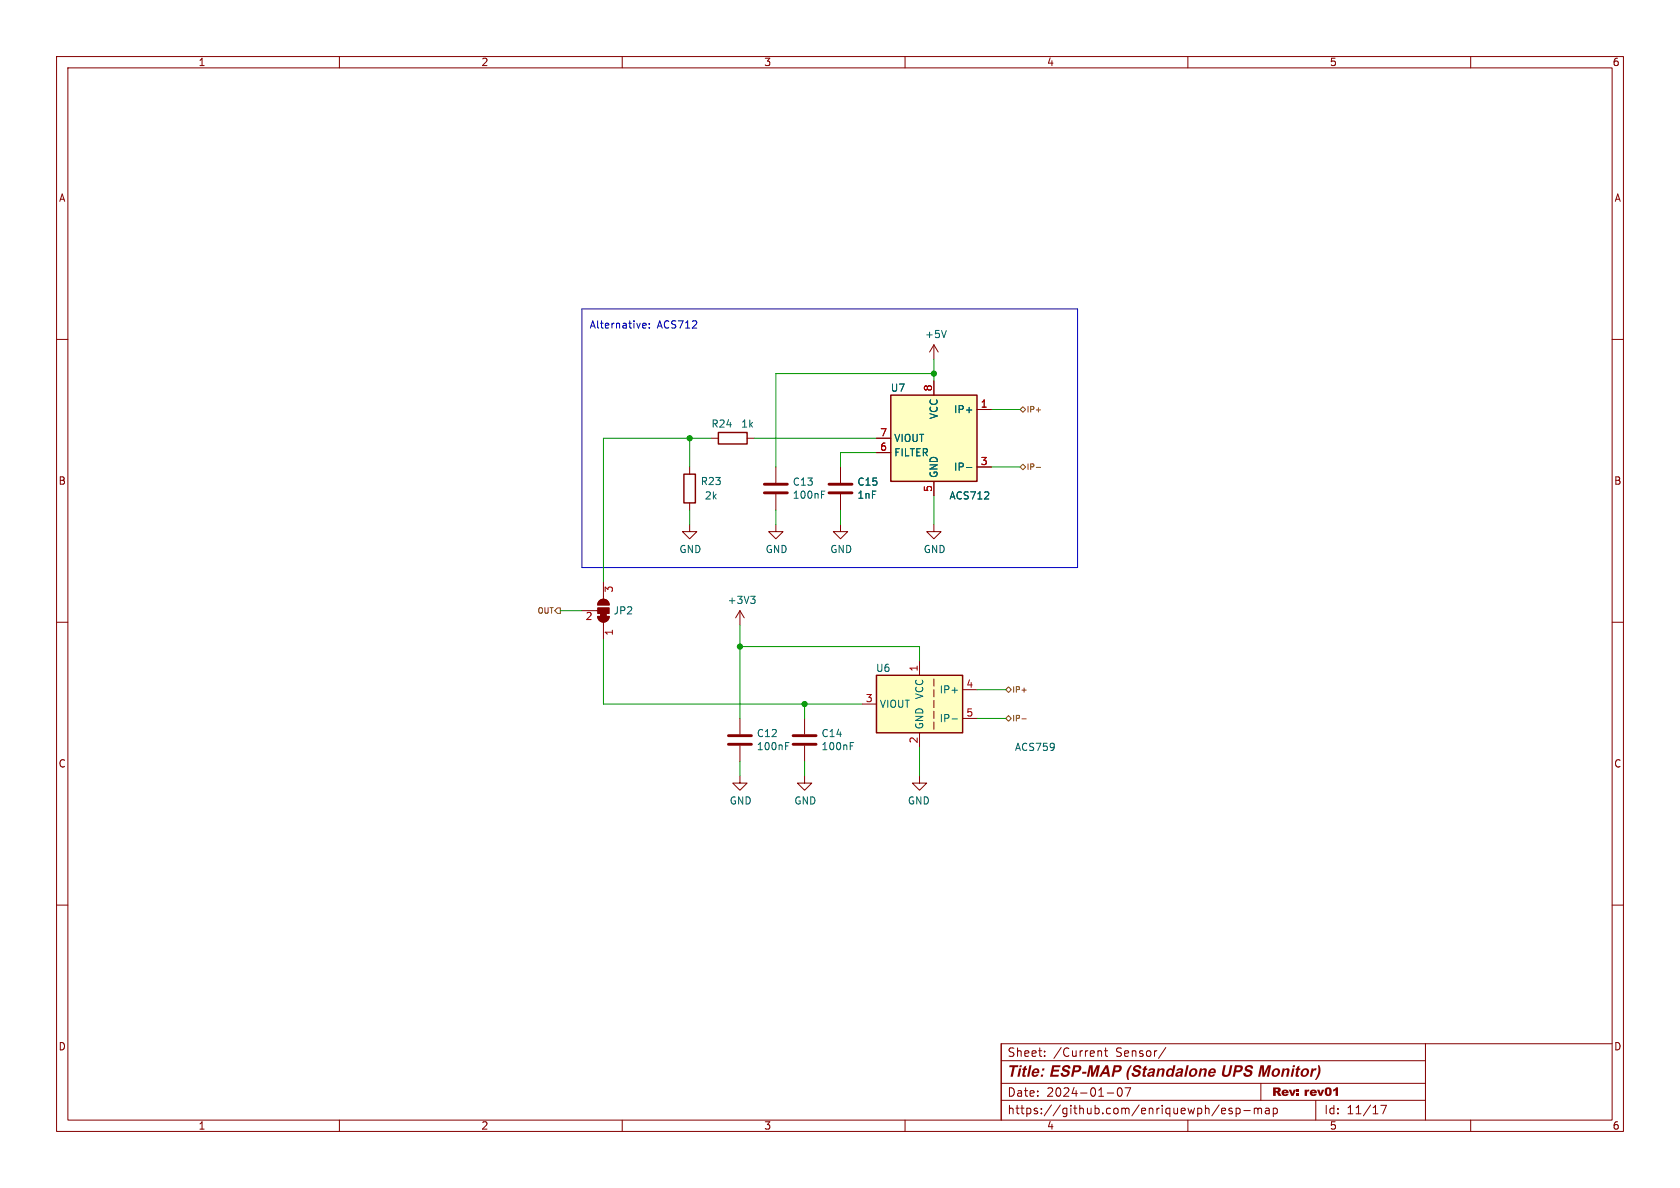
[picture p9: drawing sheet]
<svg xmlns="http://www.w3.org/2000/svg" width="297mm" height="210mm" viewBox="0 0 297 210" stroke-linecap="round" stroke-linejoin="round" font-family="sans-serif">
<g fill="none" stroke="#840000" stroke-width=".18">
<path d="M10 10h277v190h-277zM12 12h273v186h-273zM60 10v2M110 10v2M160 10v2M210 10v2M260 10v2M10 60h2M285 60h2M10 110h2M285 110h2M10 160h2"/>
<path d="M285 160h2M60 198v2M110 198v2M160 198v2M177 194.5h75M177 191.5h75M210 198v2M260 198v2"/>
</g>
<g fill="#840000">
<path d="M225.1 192.2l1.2 .1 .1 .5-.3 .3 .4 .6h-.5l-.4-.6-.1 .6h-.4v-1.2h.4v.3h.4l.1-.1-.2-.2h-.7z"/>
<path d="M234.4 192.4l.5-.2 .4 .2 .1 .8-.2 .5h-.5l-.4-.2-.1-.5h.4l.2 .5 .1-.1 .1-.3v-.4l-.2-.2-.1 .1-.1 .4h-.4z"/>
<path d="M235.7 192.6l.5-.4h.3v1.5h-.4v-1l-.4 .3z"/>
</g>
<g fill="none" stroke="#840000" stroke-width=".18">
<path d="M125.7 77.5h1.3M132.1 77.5h1.2M154.9 77.5h2.6M165.1 61v2.5M165.1 67.3v2.6M165.1 61l-.8 1.2M165.1 61l.8 1.2M172.7 72.4h2.6M121.9 92.7v1.3h1.3l-1.3 1.3-1.3-1.3h1.3M121.9 82.6v1.2M121.9 88.9v1.3M137.2 92.7v1.3h1.2l-1.2 1.3-1.3-1.3h1.3"/>
<path d="M137.2 82.6v2.7M137.2 87.4v2.8M148.6 92.7v1.3h1.3l-1.3 1.3-1.3-1.3h1.3M148.6 82.6v2.7M148.6 87.4v2.8M154.9 80h2.6M165.1 92.7v1.3h1.3l-1.3 1.3-1.3-1.3h1.3M165.1 85.1v2.5M172.7 82.6h2.6M102.9 108h2.8M105.7 109h2a1.02 1.02 0 0 1-1 1 1.02 1.02 0 0 1-1-1zM106 106.2a1.02 1.02 0 0 1 1.1-.2 1.02 1.02 0 0 1 .6 .9h-2z"/>
<path d="M106.7 102.9v3M106.7 110v3M130.8 108l-.8 1.2M130.8 108v2.5M130.8 108l.8 1.2M162.6 116.8v2.6M130.8 137.2v1.2h1.3l-1.3 1.3-1.3-1.3h1.3M130.8 127v2.8M130.8 131.8v2.8M142.2 137.2v1.2h1.3l-1.3 1.3-1.2-1.3h1.2M142.2 127v2.8M142.2 131.8v2.8"/>
<path d="M152.4 124.5h2.5M162.6 137.2v1.2h-1.3l1.3 1.3 1.2-1.3h-1.2M162.6 129.5v2.6M165.1 120v1.3M165.1 121.9v1.3M165.1 123.8v1.3M165.1 125.7v1.3M165.1 127.6v1.3M170.2 121.9h2.5M170.2 127h2.5M177 187.5h75M184.7 186.6v.1"/>
<path d="M184.7 185.8v.2M194.3 185.7h.2l.2 .3v.7M195.2 185.7h.6M195.5 185.2v1.3l.3 .2M195.7 193.2h1.2M197.6 192.6l-.1 .6 .2 .5 .2 .1 .3-.1 .1-.2v-.9M199.9 192.3l-.7 1.5M206.1 185.2l-1.3 1.9M215.5 195.3l-1.3 2M216 196.4l.7-.1-.1-.3-.4-.1-.2 .2v.7h.6M217.8 196l-.3-.1-.3 .2 .1 .2 .5 .2v.3h-.6M218.5 196l.5-.1 .2 .3v.4l-.1 .2h-.6"/>
<path d="M218.5 195.9v1.5M219.9 196.3h1.1M221.7 196l.5-.1 .2 .2M221.7 195.9v1M222.4 196.1l.2-.2 .4 .1v.9M222.4 196.1v.8M222.9 191.5v3M223.7 196h.6l.1 .9M224.4 196.3h-.5a.29 .29 0 0 0-.2 .3 .29 .29 0 0 0 .2 .3l.5-.1M225.1 196l.4-.1 .3 .3v.4l-.1 .2h-.6M225.1 195.9v1.5M232.6 194.5v3.5"/>
<path d="M244.1 195.4h1l-.6 1.5M252 184.5v13.5M285 184.5h-108v13.5"/>
</g>
<path d="M127 76.5h5.1v2h-5.1zM157.5 69.9h15.2v15.2h-15.2zM120.9 83.8h2v5.1h-2zM154.9 119.4h15.3v10.1h-15.3z" fill="none" stroke="#840000" stroke-width=".25"/>
<path d="M135.1 87.1h4.1M135.1 85.6h4.1M146.6 87.1h4M146.6 85.6h4M128.8 131.6h4M128.8 130h4M140.2 131.6h4.1M140.2 130h4.1" fill="none" stroke="#840000" stroke-width=".51"/>
<path d="M167.3 58.4l-.4 1.3M145.2 86.8h.6M170.8 82.6h1M132.7 105.4h.8l-.4 .5M133.2 105.9l.3 .2v.3l-.3 .3M138.9 131.3h.6M150.3 131.3h.6M168.3 127.1h1" fill="none" stroke="#006464" stroke-width=".18"/>
<g fill="#ffffc2" stroke="#ffffc2" stroke-width=".18">
<path d="M157.5 69.9h15.2v15.2h-15.2z"/>
<path d="M154.9 119.4h15.3v10.1h-15.3z"/>
</g>
<g fill="#840000" stroke="#840000" stroke-width=".18">
<path d="M106.2 108.5h1v.5h-1z"/>
<path d="M105.7 109h2a1.02 1.02 0 0 1-1 1 1.02 1.02 0 0 1-1-1z"/>
<path d="M105.7 107.4h2v1.1h-2z"/>
<path d="M106 106.2a1.02 1.02 0 0 1 1.1-.2 1.02 1.02 0 0 1 .6 .9h-2z"/>
</g>
<path d="M180.3 72.4l.5-.5 .5 .5-.5 .5zM183.2 72.5h.8M180.3 82.6l.5-.5 .5 .5-.5 .4zM183.2 82.6h.8M98.6 107.5h.5v.9h-.5l-.5-.4zM177.8 127l.5-.5 .5 .5-.5 .5zM177.8 121.9l.5-.5 .5 .5-.5 .5zM180.7 127.1h.7M180.7 122h.7" fill="none" stroke="#725600" stroke-width=".18"/>
<path d="M102.9 54.6h87.6v45.7h-87.6zM113.6 57.8l.2 .2 .4-.1M113.6 57.3l.2-.2h.2l.2 .2v.1l-.6 .2M114.8 57.9v.1M114.8 57.2v.1" fill="none" stroke="#0000c2" stroke-width=".18"/>
<g fill="none" stroke="#009600" stroke-width=".18">
<path d="M121.9 77.5v5.1M125.7 77.5h-19v25.4M133.3 77.5h21.6M165.1 63.5v3.8M165.1 66h-27.9v16.6M175.3 72.4h5M121.9 90.2v2.5M137.2 90.2v2.5M148.6 90.2v2.5M154.9 80h-6.3v2.6M165.1 87.6v5.1M175.3 82.6h5"/>
<path d="M99.1 108h3.8M106.7 113v11.5h45.7M130.8 114.3h31.8v2.5M130.8 110.5v16.5M130.8 134.6v2.6M142.2 124.5v2.5M142.2 134.6v2.6M162.6 132.1v5.1M172.7 127h5.1M172.7 121.9h5.1"/>
</g>
<g fill="#009600" stroke="#009600" stroke-width=".18">
<circle cx="130.8" cy="114.3" r=".46"/>
<circle cx="165.1" cy="66" r=".46"/>
<circle cx="121.9" cy="77.5" r=".46"/>
<circle cx="142.2" cy="124.5" r=".46"/>
</g>
<text font-size="2.8" fill="#840000" x="178" y="191.1">Title: ESP-MAP (Standalone UPS Monitor)</text>
<g font-size="2.1" fill="#840000">
<text x="178" y="187">Sheet:</text>
<text x="186.2" y="187">/Current</text>
<text x="197.2" y="187">Sensor/</text>
<text x="178" y="194">Date:</text>
<text x="178" y="197.1">https://github.com/enriquewph/esp-map</text>
<text x="184.9" y="194">2024-01-07</text>
<text x="224.9" y="194.6">Rev: rev01</text>
<text x="234" y="197.1">Id:</text>
<text x="238" y="197.1">11/17</text>
</g>
<g font-size="1.8" fill="#840000">
<text x="35" y="11.8">1</text>
<text x="85" y="11.8">2</text>
<text x="135" y="11.8">3</text>
<text x="185" y="11.8">4</text>
<text x="235" y="11.8">5</text>
<text x="285" y="11.8">6</text>
<text x="10.4" y="35.8">A</text>
<text x="285.4" y="35.8">A</text>
<text x="10.3" y="85.8">B</text>
<text x="285.3" y="85.8">B</text>
<text x="10.3" y="135.8">C</text>
<text x="285.3" y="135.8">C</text>
<text x="10.3" y="185.8">D</text>
<text x="285.3" y="185.8">D</text>
<text x="35" y="199.8">1</text>
<text x="85" y="199.8">2</text>
<text x="135" y="199.8">3</text>
<text x="185" y="199.8">4</text>
<text x="235" y="199.8">5</text>
<text x="285" y="199.8">6</text>
</g>
<g font-size="1.8" fill="#0000c2">
<text x="104.1" y="58.2">Alternative:</text>
<text x="116.1" y="58.2">ACS712</text>
</g>
<g font-size="1.8" fill="#006464">
<text x="163.5" y="59.9">+5V</text>
<text x="157.4" y="69.4">U7</text>
<text x="125.7" y="75.8">R24</text>
<text x="131" y="75.8">1k</text>
<text x="165.9" y="74.1" transform="rotate(-90 165.9 74.1)">VCC</text>
<text x="168.6" y="73.2">IP+</text>
<text x="158" y="80.8">FILTER</text>
<text x="158" y="78.3">VIOUT</text>
<text x="168.6" y="83.4">IP-</text>
<text x="123.8" y="85.9">R23</text>
<text x="124.5" y="88.5">2k</text>
<text x="140.1" y="86">C13</text>
<text x="140.1" y="88.3">100nF</text>
<text x="151.5" y="86">C15</text>
<text x="151.5" y="88.3">1nF</text>
<text x="165.9" y="84.6" transform="rotate(-90 165.9 84.6)">GND</text>
<text x="167.8" y="88.5">ACS712</text>
<text x="120" y="97.9">GND</text>
<text x="135.3" y="97.9">GND</text>
<text x="146.7" y="97.9">GND</text>
<text x="163.2" y="97.9">GND</text>
<text x="128.6" y="106.9">+3V3</text>
<text x="108.4" y="108.8">JP2</text>
<text x="154.8" y="118.9">U6</text>
<text x="155.4" y="125.3">VIOUT</text>
<text x="163.4" y="123.6" transform="rotate(-90 163.4 123.6)">VCC</text>
<text x="166.1" y="122.7">IP+</text>
<text x="133.7" y="130.5">C12</text>
<text x="145.2" y="130.5">C14</text>
<text x="163.4" y="129" transform="rotate(-90 163.4 129)">GND</text>
<text x="166.1" y="127.8">IP-</text>
<text x="133.7" y="132.8">100nF</text>
<text x="145.2" y="132.8">100nF</text>
<text x="179.4" y="132.9">ACS759</text>
<text x="128.9" y="142.4">GND</text>
<text x="140.4" y="142.4">GND</text>
<text x="160.4" y="142.4">GND</text>
</g>
<g font-size="1.8" fill="#a90000">
<text x="164.8" y="69.2" transform="rotate(-90 164.8 69.2)">8</text>
<text x="155.5" y="77.2">7</text>
<text x="173.3" y="72.1">1</text>
<text x="155.5" y="79.8">6</text>
<text x="173.3" y="82.3">3</text>
<text x="164.8" y="87" transform="rotate(-90 164.8 87)">5</text>
<text x="108.6" y="104.8" transform="rotate(-90 108.6 104.8)">3</text>
<text x="103.5" y="109.9">2</text>
<text x="108.6" y="112.4" transform="rotate(-90 108.6 112.4)">1</text>
<text x="162.3" y="118.8" transform="rotate(-90 162.3 118.8)">1</text>
<text x="153" y="124.2">3</text>
<text x="170.8" y="121.7">4</text>
<text x="162.3" y="131.5" transform="rotate(-90 162.3 131.5)">2</text>
<text x="170.8" y="126.7">5</text>
</g>
<g font-size="1.4" fill="#725600">
<text x="181.4" y="73.1">IP+</text>
<text x="181.4" y="83.2">IP-</text>
<text x="95" y="108.6">OUT</text>
<text x="178.9" y="122.6">IP+</text>
<text x="178.9" y="127.7">IP-</text>
</g>
</svg>
